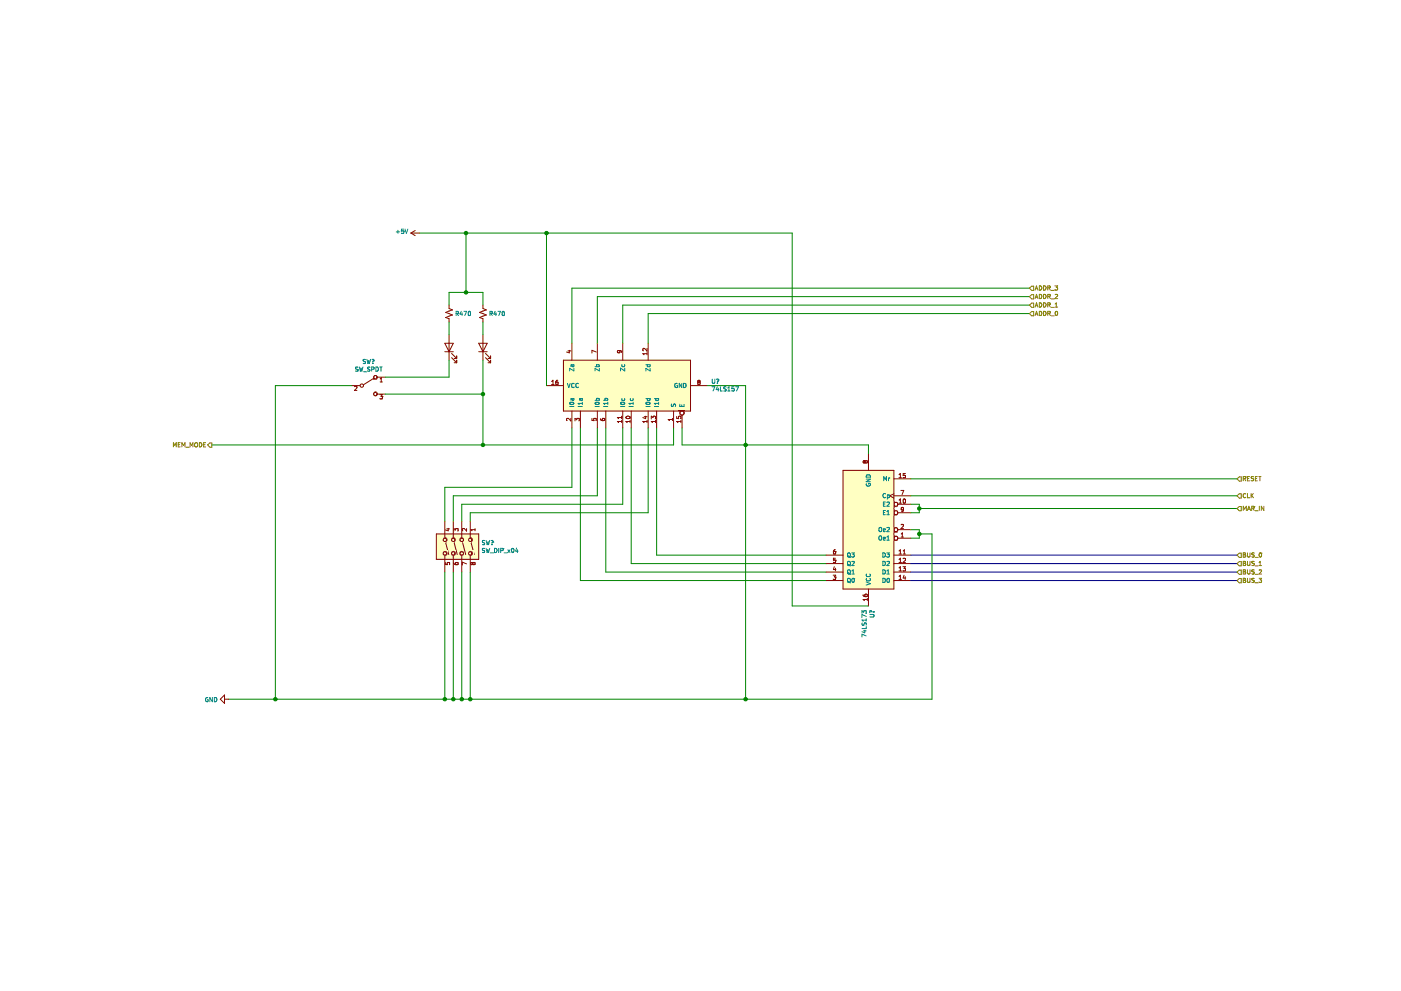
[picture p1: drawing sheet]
EESchema Schematic File Version 4
EELAYER 29 0
EELAYER END
$Descr A3 16535 11693
encoding utf-8
Sheet 1 1
Title ""
Date ""
Rev ""
Comp ""
Comment1 ""
Comment2 ""
Comment3 ""
Comment4 ""
$EndDescr
$Comp
L Switch:SW_SPDT SW?
U 1 1
P 4350 4550
F 0 "SW?" H 4350 4835 50  0000 C CNN
F 1 "SW_SPDT" H 4350 4744 50  0000 C CNN
F 2 "" H 4350 4550 50  0001 C CNN
F 3 "~" H 4350 4550 50  0001 C CNN
	1    4350 4550
	1    0    0    -1  
$EndComp
Wire Wire Line
	4150 4550 3250 4550
$Comp
L Device:LED D?
U 1 1
P 5300 4100
F 0 "D?" V 5339 3983 50  0001 R CNN
F 1 "LED" V 5248 3983 50  0001 R CNN
F 2 "" H 5300 4100 50  0001 C CNN
F 3 "~" H 5300 4100 50  0001 C CNN
	1    5300 4100
	0    -1   -1   0   
$EndComp
Wire Wire Line
	5300 4250 5300 4450
Wire Wire Line
	5300 4450 4550 4450
$Comp
L Device:R_Small_US R
U 1 1
P 5300 3700
F 0 "R" H 5368 3746 50  0001 L CNN
F 1 "R470" H 5368 3700 50  0000 L CNN
F 2 "" H 5300 3700 50  0001 C CNN
F 3 "~" H 5300 3700 50  0001 C CNN
	1    5300 3700
	1    0    0    -1  
$EndComp
Wire Wire Line
	5300 3600 5300 3450
Wire Wire Line
	5300 3450 5500 3450
Wire Wire Line
	4550 4650 5700 4650
Wire Wire Line
	5700 3450 5700 3600
$Comp
L Device:R_Small_US R?
U 1 1
P 5700 3700
F 0 "R?" H 5768 3746 50  0001 L CNN
F 1 "R470" H 5768 3700 50  0000 L CNN
F 2 "" H 5700 3700 50  0001 C CNN
F 3 "~" H 5700 3700 50  0001 C CNN
	1    5700 3700
	1    0    0    -1  
$EndComp
Wire Wire Line
	5700 4650 5700 4250
$Comp
L Device:LED D?
U 1 1
P 5700 4100
F 0 "D?" V 5739 3983 50  0001 R CNN
F 1 "LED" V 5648 3983 50  0001 R CNN
F 2 "" H 5700 4100 50  0001 C CNN
F 3 "~" H 5700 4100 50  0001 C CNN
	1    5700 4100
	0    -1   -1   0   
$EndComp
Wire Wire Line
	5500 3450 5500 2750
Connection ~ 5500 3450
Wire Wire Line
	5500 3450 5700 3450
Wire Wire Line
	5300 3800 5300 3950
Wire Wire Line
	5700 3800 5700 3950
$Comp
L Switch:SW_DIP_x04 SW?
U 1 1
P 5350 6450
F 0 "SW?" V 5304 6780 50  0000 L CNN
F 1 "SW_DIP_x04" V 5395 6780 50  0000 L CNN
F 2 "" H 5350 6450 50  0001 C CNN
F 3 "~" H 5350 6450 50  0001 C CNN
	1    5350 6450
	0    1    1    0   
$EndComp
Wire Wire Line
	5250 6750 5250 8250
Wire Wire Line
	5350 6750 5350 8250
Wire Wire Line
	5450 6750 5450 8250
Wire Wire Line
	5550 6750 5550 8250
Wire Wire Line
	5550 6150 5550 6050
Wire Wire Line
	5450 6150 5450 5950
Wire Wire Line
	5350 6150 5350 5850
Wire Wire Line
	5250 6150 5250 5750
Wire Wire Line
	7750 5050 7750 6550
Wire Wire Line
	7450 5050 7450 6650
Wire Wire Line
	7150 5050 7150 6750
Wire Wire Line
	6850 5050 6850 6850
Wire Wire Line
	7650 5050 7650 6050
Wire Wire Line
	7350 5050 7350 5950
Wire Wire Line
	7050 5050 7050 5850
Wire Wire Line
	6750 5050 6750 5750
Wire Wire Line
	5250 5750 6750 5750
Wire Wire Line
	5350 5850 7050 5850
Wire Wire Line
	5450 5950 7350 5950
Wire Wire Line
	5550 6050 7650 6050
$Comp
L 74xx:74LS157 U?
U 1 1
P 7350 4550
F 0 "U?" V 7396 3506 50  0000 R CNN
F 1 "74LS157" V 7305 3506 50  0000 R CNN
F 2 "" H 7350 4550 50  0001 C CNN
F 3 "http://www.ti.com/lit/gpn/sn74LS157" H 7350 4550 50  0001 C CNN
	1    7350 4550
	0    -1   -1   0   
$EndComp
Wire Wire Line
	6850 6850 9750 6850
$Comp
L 74xx:74LS173 U?
U 1 1
P 10250 6250
F 0 "U?" V 10204 7194 50  0000 L CNN
F 1 "74LS173" V 10295 7194 50  0000 L CNN
F 2 "" H 10250 6250 50  0001 C CNN
F 3 "http://www.ti.com/lit/gpn/sn74LS173" H 10250 6250 50  0001 C CNN
	1    10250 6250
	-1   0    0    1   
$EndComp
Wire Wire Line
	7750 6550 9750 6550
Wire Wire Line
	7450 6650 9750 6650
Wire Wire Line
	7150 6750 9750 6750
Wire Wire Line
	8350 4550 8800 4550
Wire Wire Line
	8800 4550 8800 5250
Wire Wire Line
	10250 5350 10250 5250
Wire Wire Line
	10250 5250 8800 5250
Connection ~ 8800 5250
Wire Wire Line
	8800 5250 8800 8250
Wire Wire Line
	10250 7150 9350 7150
Wire Wire Line
	9350 7150 9350 2750
Wire Wire Line
	5700 4650 5700 5250
Connection ~ 5700 4650
Wire Wire Line
	8050 5050 8050 5250
Wire Wire Line
	8050 5250 8800 5250
Wire Wire Line
	7950 5250 5700 5250
Wire Wire Line
	7950 5250 7950 5050
Wire Bus Line
	10750 6550 14600 6550
Wire Bus Line
	10750 6650 14600 6650
Wire Bus Line
	10750 6750 14600 6750
Wire Bus Line
	10750 6850 14600 6850
Text HLabel 14600 6550 2    50   Input ~ 0
BUS_0
Text HLabel 14600 6650 2    50   Input ~ 0
BUS_1
Text HLabel 14600 6750 2    50   Input ~ 0
BUS_2
Text HLabel 14600 6850 2    50   Input ~ 0
BUS_3
Wire Wire Line
	10750 5850 14600 5850
Wire Wire Line
	10750 5650 14600 5650
Wire Wire Line
	10750 5950 10850 5950
Wire Wire Line
	10850 5950 10850 6000
Wire Wire Line
	10850 6050 10750 6050
Wire Wire Line
	10850 6000 14600 6000
Connection ~ 10850 6000
Wire Wire Line
	10850 6000 10850 6050
Wire Wire Line
	10750 6250 10850 6250
Wire Wire Line
	10850 6250 10850 6300
Wire Wire Line
	10850 6350 10750 6350
Wire Wire Line
	10850 6300 11000 6300
Wire Wire Line
	11000 6300 11000 8250
Connection ~ 10850 6300
Wire Wire Line
	10850 6300 10850 6350
Text HLabel 14600 5650 2    50   Input ~ 0
RESET
Text HLabel 14600 5850 2    50   Input ~ 0
CLK
Text HLabel 14600 6000 2    50   Input ~ 0
MAR_IN
Wire Wire Line
	7650 4050 7650 3700
Wire Wire Line
	7650 3700 12150 3700
Wire Wire Line
	7350 4050 7350 3600
Wire Wire Line
	7350 3600 12150 3600
Wire Wire Line
	7050 4050 7050 3500
Wire Wire Line
	7050 3500 12150 3500
Wire Wire Line
	6750 4050 6750 3400
Wire Wire Line
	6750 3400 12150 3400
Text HLabel 12150 3700 2    50   Input ~ 0
ADDR_0
Text HLabel 12150 3600 2    50   Input ~ 0
ADDR_1
Text HLabel 12150 3500 2    50   Input ~ 0
ADDR_2
Text HLabel 12150 3400 2    50   Input ~ 0
ADDR_3
Wire Wire Line
	9350 2750 6450 2750
Wire Wire Line
	6450 4550 6450 2750
Connection ~ 6450 2750
Wire Wire Line
	6450 2750 5500 2750
Wire Wire Line
	5500 2750 4950 2750
Connection ~ 5500 2750
Connection ~ 8800 8250
Wire Wire Line
	8800 8250 11000 8250
Connection ~ 5550 8250
Wire Wire Line
	5550 8250 8800 8250
Connection ~ 5450 8250
Wire Wire Line
	5450 8250 5550 8250
Connection ~ 5350 8250
Wire Wire Line
	5350 8250 5450 8250
Wire Wire Line
	5250 8250 5350 8250
Connection ~ 5250 8250
Wire Wire Line
	3250 8250 5250 8250
Wire Wire Line
	3250 4550 3250 8250
Wire Wire Line
	3250 8250 2700 8250
$Comp
L power:GND #PWR?
U 1 1
P 2700 8250
F 0 "#PWR?" H 2700 8000 50  0001 C CNN
F 1 "GND" V 2705 8122 50  0000 R CNN
F 2 "" H 2700 8250 50  0001 C CNN
F 3 "" H 2700 8250 50  0001 C CNN
	1    2700 8250
	0    1    1    0   
$EndComp
$Comp
L power:+5V #PWR?
U 1 1
P 4950 2750
F 0 "#PWR?" H 4950 2600 50  0001 C CNN
F 1 "+5V" V 4965 2878 50  0000 L CNN
F 2 "" H 4950 2750 50  0001 C CNN
F 3 "" H 4950 2750 50  0001 C CNN
	1    4950 2750
	0    -1   -1   0   
$EndComp
Connection ~ 3250 8250
Wire Wire Line
	5700 5250 2500 5250
Connection ~ 5700 5250
Text HLabel 2500 5250 0    50   Output ~ 0
MEM_MODE
$EndSCHEMATC
